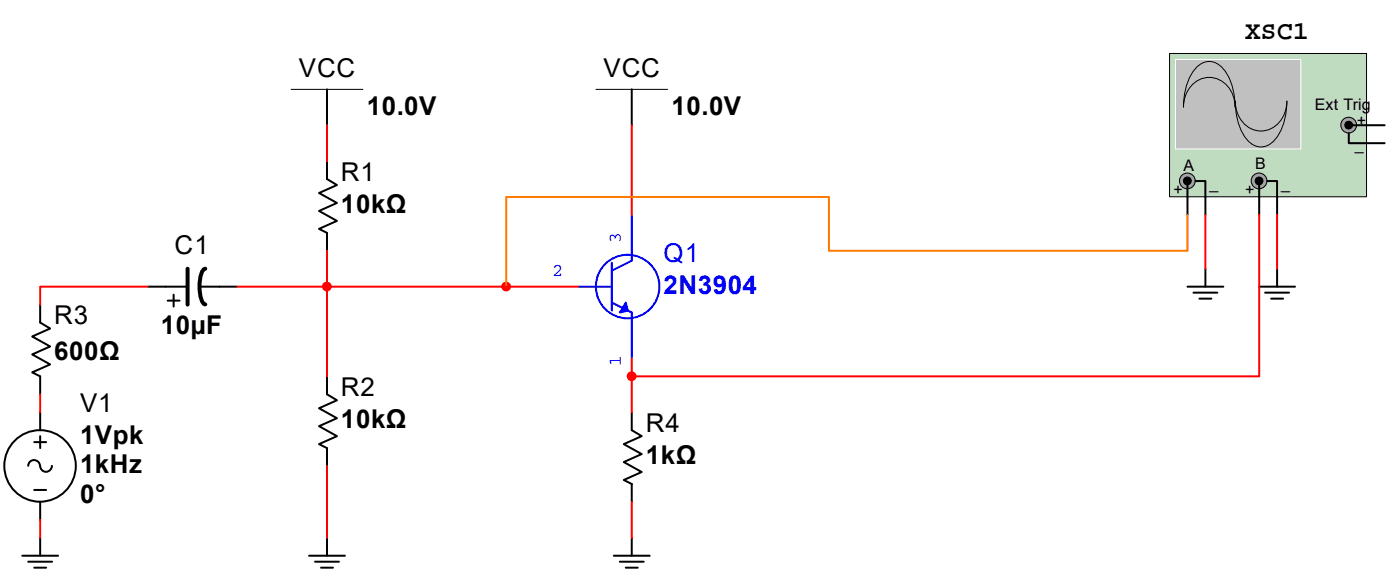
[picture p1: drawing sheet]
<svg xmlns="http://www.w3.org/2000/svg" width="149mm" height="61mm" viewBox="0 0 149 61" stroke-linecap="round" stroke-linejoin="round" font-family="sans-serif">
<g fill="none" stroke="#000" stroke-width=".21">
<path d="M34.7 17.1v1.9l1.1 .7-1.9 .8 1.9 1.1-1.9 .8 1.9 1.1-1.9 .8 .8 .4v1.9M34.7 9.5v3.8M67.1 9.5v3.8M4.3 32.4v1.9l1 .6-1.9 .8 1.9 1.1-1.9 .8 1.9 1.1-1.9 .8 .9 .5v1.9M15.7 30.4h4.2M17.8 31.9h1.3M18.5 31.3v1.3M21.2 30.4h4M34.7 40v1.9l1.1 .6-1.9 .9 1.9 1-1.9 .9 1.9 1-1.9 .9 .8 .4v1.9M2.4 59h3.8M3 59.7h2.5M3 49.5a.62 .62 0 0 1 .6-.6 .62 .62 0 0 1 .6 .6 .63 .63 0 0 0 .7 .6 .63 .63 0 0 0 .6-.6"/>
<path d="M3.6 47h1.3M3.6 52h1.3M4.3 43.8v1.9M4.3 46.3v1.3M4.3 53.3v1.9M4.3 57.1v1.9M32.8 59h3.9M33.5 59.7h2.5M34.7 57.1v1.9M65.2 59h3.8M65.9 59.7h2.5M67.1 43.8v1.9l1.1 .6-1.9 .9 1.9 1-1.9 .9 1.9 1-1.9 .9 .8 .4v1.9"/>
<path d="M67.1 57.1v1.9M3.6 60.3h1.3M34.1 60.3h1.3M66.5 60.3h1.3"/>
<circle cx="4.3" cy="49.5" r="3.8"/>
</g>
<path d="M19.9 28.5v3.9M21.8 28.5a1.36 1.36 0 0 0-.6 1.3 4 4 0 0 0 .4 2.4l.2 .1" fill="none" stroke="#000" stroke-width=".42"/>
<path d="M30.9 9.5h7.7M63.3 9.5h7.6" fill="none" stroke="#000" stroke-width=".11"/>
<g fill="none" stroke="#00f" stroke-width=".21">
<path d="M63.3 30.4h1.7M65 27.9v5.1M65 32.1l2.1 1.1v1.1M67.1 26.6v1.1l-2.1 1.1"/>
<circle cx="66.7" cy="30.4" r="3.4"/>
</g>
<path d="M66.5 32.1l.2 .9-.8 .2z" fill-rule="evenodd" fill="#00f" stroke="#00f" stroke-width=".21"/>
<path d="M67.1 22.8v3.8" fill="none" stroke="#00f" stroke-width=".21"/>
<path d="M61.4 30.4h1.9" fill="none" stroke="#00f" stroke-width=".21"/>
<path d="M67.1 34.3v3.8" fill="none" stroke="#00f" stroke-width=".21"/>
<path d="M34.7 13.3v3.8M67.1 13.3v9.5M15.7 30.4h-11.4v2M25.2 30.4h9.5M34.7 26.6v13.4M4.3 41.9v1.9M4.3 55.2v1.9M34.7 49.5v7.6M67.1 53.3v3.8" fill="none" stroke="#f00" stroke-width=".21"/>
<circle cx="34.7" cy="30.4" r=".42" fill="#f00" stroke="#f00" stroke-width=".21"/>
<path d="M124.3 5.7h20.9v15.2h-20.9z" fill="#c0dcc0"/>
<path d="M124.3 5.7h20.9v15.2h-20.9z" fill="none" stroke="#000" stroke-width=".11"/>
<path d="M124.9 6.3h13.3v9.5h-13.3z" fill="#c0c0c0"/>
<path d="M124.9 6.3h13.3v9.5h-13.3z" fill="none" stroke="#fff" stroke-width=".11"/>
<path d="M127 7.4a1.84 1.84 0 0 1 3 0 6.2 6.2 0 0 1 1.2 4 2.86 2.86 0 0 0-3.3-3.1 3.1 3.1 0 0 0-2.1 3.1 6.6 6.6 0 0 1 1.2-4zM131.3 10.7a2.86 2.86 0 0 0 3.3 3.1 3.1 3.1 0 0 0 2.2-3.1 5.7 5.7 0 0 1-1.7 4.5 1.78 1.78 0 0 1-2.6-.4 6.3 6.3 0 0 1-1.2-4.1z" fill="none" stroke="#000" stroke-width=".11"/>
<g fill="#a0a0a4" stroke="#000" stroke-width=".11">
<circle cx="133.8" cy="19.2" r=".84"/>
<circle cx="126.2" cy="19.2" r=".84"/>
<circle cx="143.3" cy="13.3" r=".84"/>
</g>
<g fill="none" stroke="#000" stroke-width=".21">
<path d="M126.2 19.7v3.1M127 19.2h1.1v3.6M133.8 19.2v3.6M134.7 19.2h1v3.6M143.3 14.1v1.1h3.8M143.5 13.3h3.6M126.2 30.4h3.8M126.8 31.1h2.6M127.5 31.7h1.2M128.1 28.5v1.9M133.8 30.4h3.8M134.4 31.1h2.6"/>
<path d="M135.1 31.7h1.2M135.7 28.5v1.9"/>
</g>
<g fill="#000" stroke="#000" stroke-width=".11">
<circle cx="126.2" cy="19.2" r=".42"/>
<circle cx="133.8" cy="19.2" r=".42"/>
<circle cx="143.3" cy="13.3" r=".42"/>
</g>
<path d="M34.7 30.4h26.7M67.1 40v3.8M128.1 22.8v5.7M133.8 22.8v17.2h-66.7v-1.9M135.7 22.8v5.7" fill="none" stroke="#f00" stroke-width=".21"/>
<g fill="#f00" stroke="#f00" stroke-width=".21">
<circle cx="53.8" cy="30.4" r=".42"/>
<circle cx="67.1" cy="40" r=".42"/>
</g>
<path d="M126.2 22.8v3.8h-38.1v-5.7h-34.3v9.5" fill="none" stroke="#ff7c00" stroke-width=".21"/>
<g font-size="2.8">
<text x="132.3" y="4.2">XSC1</text>
<text x="31.8" y="8.2">VCC</text>
<text x="64.1" y="8.2">VCC</text>
<text x="39" y="12.2">10.0V</text>
<text x="71.4" y="12.2">10.0V</text>
<text x="36.2" y="19.2">R1</text>
<text x="36.2" y="22.6">10kΩ</text>
<text x="18.6" y="27">C1</text>
<text x="5.8" y="34.4">R3</text>
<text x="17.1" y="35.5">10µF</text>
<text x="5.8" y="38.2">600Ω</text>
<text x="8.5" y="43.7">V1</text>
<text x="8.5" y="47.1">1Vpk</text>
<text x="36.2" y="42">R2</text>
<text x="36.2" y="45.4">10kΩ</text>
<text x="68.6" y="45.9">R4</text>
<text x="8.5" y="50.3">1kHz</text>
<text x="8.5" y="53.5">0°</text>
<text x="68.6" y="49.2">1kΩ</text>
</g>
<g font-size="2.8" fill="#00f">
<text x="70.5" y="27.9">Q1</text>
<text x="70.5" y="31.3">2N3904</text>
</g>
<g font-size="1.9" fill="#00f">
<text x="58.7" y="29.3">2</text>
<text x="66" y="25.8" transform="rotate(-90 66 25.8)">3</text>
<text x="66" y="38.9" transform="rotate(-90 66 38.9)">1</text>
</g>
<g font-size="1.7">
<text x="139.7" y="11.7">Ext Trig</text>
<text x="144" y="15.9">_</text>
<text x="144.2" y="13.3">+</text>
<text x="124.7" y="20.8">+</text>
<text x="125.8" y="18.2">A</text>
<text x="128.5" y="20.1">_</text>
<text x="132.3" y="20.8">+</text>
<text x="133.4" y="18">B</text>
<text x="136.1" y="20.1">_</text>
</g>
</svg>
